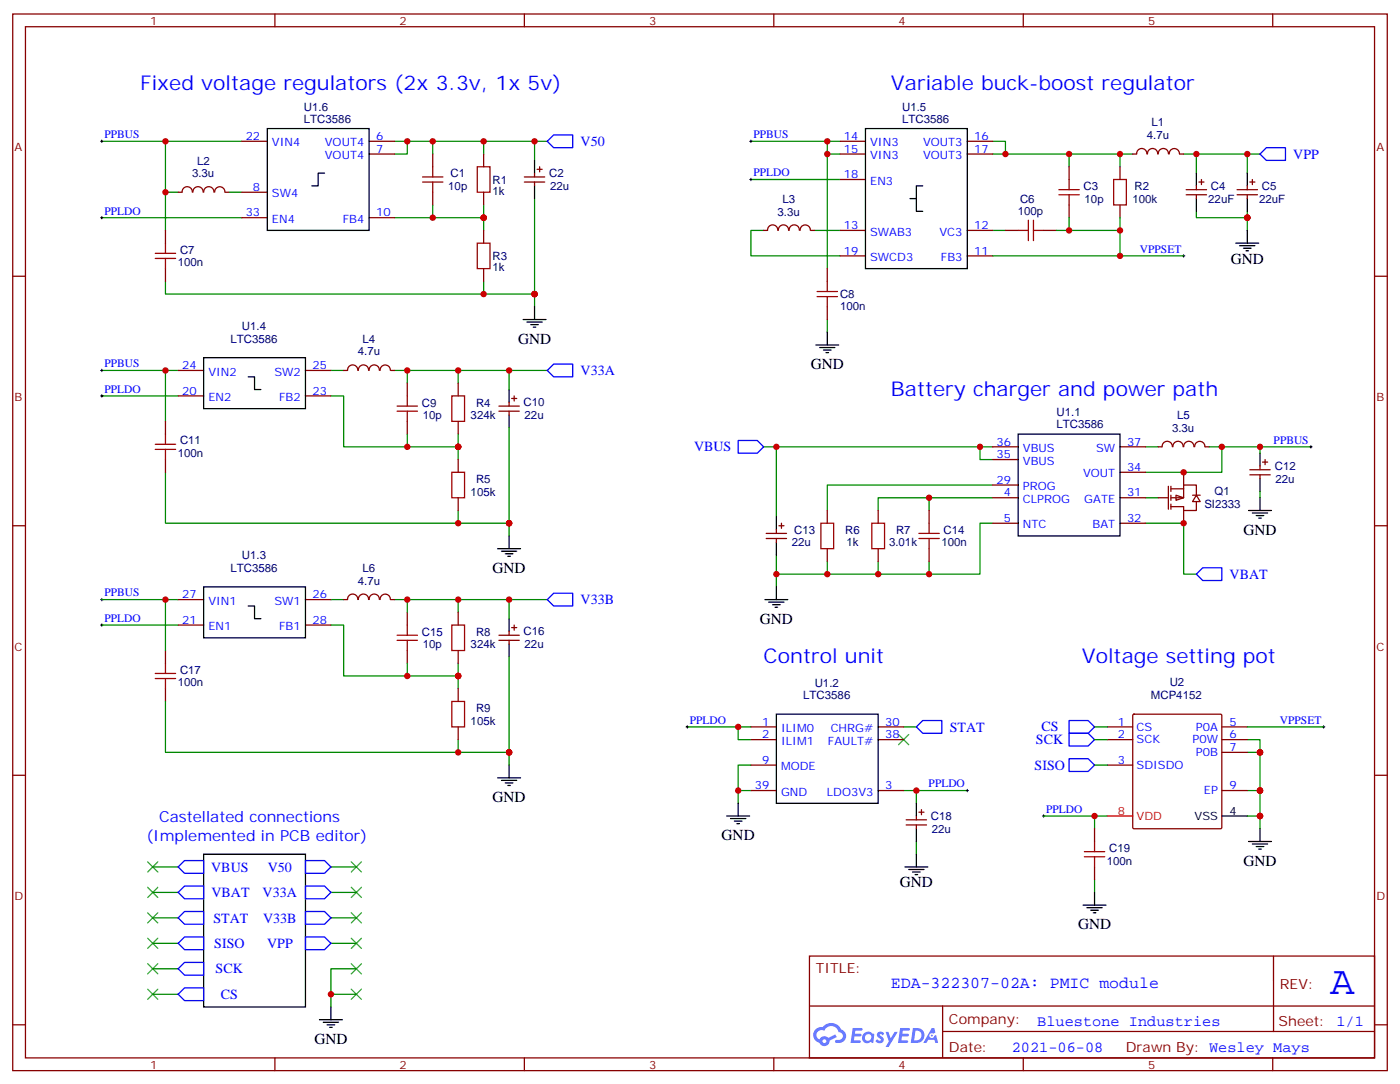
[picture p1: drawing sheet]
# EasyEDA schematic Schematic.json
TITLE: EDA-322307-02A: PMIC module; REV: A; Date: 2021-06-08; Sheet: 1/1; Drawn By: Wesley Mays; Company: Bluestone Industries

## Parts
C1  10p  [C0805]
C2  22u  [CAP-SMD_L3.2-W1.6-R-RD]
C3  10p  [C0805]
C4  22uF  [CAP-SMD_L3.5-W2.8-R-RD]
C5  22uF  [CAP-SMD_L3.5-W2.8-R-RD]
C6  100p  [C0805]
C7  100n  [C0805]
C8  100n  [C0805]
C9  10p  [C0805]
C10  22u  [CAP-SMD_L3.2-W1.6-R-RD]
C11  100n  [C0805]
C12  22u  [CAP-SMD_L3.2-W1.6-R-RD]
C13  22u  [CAP-SMD_L3.2-W1.6-R-RD]
C14  100n  [C0805]
C15  10p  [C0805]
C16  22u  [CAP-SMD_L3.2-W1.6-R-RD]
C17  100n  [C0805]
C18  22u  [CAP-SMD_L3.2-W1.6-R-RD]
C19  100n  [C0805]
L1  4.7u  [IND-SMD_L4.0-W4.0]
L2  3.3u  [IND-SMD_L4.0-W4.0_SMNR4012]
L3  3.3u  [IND-SMD_L4.0-W4.0_SMNR4012]
L4  4.7u  [IND-SMD_L4.0-W4.0]
L5  3.3u  [IND-SMD_L4.0-W4.0_SMNR4012]
L6  4.7u  [IND-SMD_L4.0-W4.0]
Q1  SI2333  [SOT-23_L2.9-W1.3-P1.90-LS2.4-BR]
R1  1k  [R0805]
R2  100k  [R0805]
R3  1k  [R0805]
R4  324k  [R0805]
R5  105k  [R0805]
R6  1k  [R0805]
R7  3.01k  [R0805]
R8  324k  [R0805]
R9  105k  [R0805]
U1  LTC3586  [QFN-38_L4.0-W6.0-P0.40-BL-EP]  (sections 1,2,3,4,5,6)
U2  MCP4152  [DFN-MF8]

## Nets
GND: C2.2 C4.2 C5.2 C7.1 C8.1 C10.2 C11.1 C12.2 C13.2 C14.1 C16.2 C17.1 C18.2 C19.1 R3.1 R5.1 R6.1 R7.1 R9.1 U1.5(NTC) U1.9(MODE) U1.39(GND) U2.4(VSS) U2.6(P0W) U2.7(P0B) U2.9(EP)
V33A: C9.2 C10.1 L4.2 R4.2
V33B: C15.2 C16.1 L6.2 R8.2
V50: C1.2 C2.1 R1.2 U1.6(VOUT4) U1.7(VOUT4)
VBAT: Q1.3(D) U1.32(BAT)
VBUS: C13.1 U1.35(VBUS) U1.36(VBUS)
CS: U2.1(CS)
PPBUS: C7.2 C8.2 C11.2 C12.1 C17.2 L2.1 L5.2 Q1.2(S) U1.14(VIN3) U1.15(VIN3) U1.22(VIN4) U1.24(VIN2) U1.27(VIN1) U1.34(VOUT)
PPLDO: C18.1 C19.2 U1.1(ILIM0) U1.2(ILIM1) U1.3(LDO3V3) U1.18(EN3) U1.20(EN2) U1.21(EN1) U1.33(EN4) U2.8(VDD)
SCK: U2.2(SCK)
SISO: U2.3(SDISDO)
STAT: U1.30(CHRG#)
VPP: C4.1 C5.1 L1.2
VPPSET: C3.1 C6.2 R2.1 U1.11(FB3) U2.5(P0A)
Net-(C1-1): C1.1 R1.1 R3.2 U1.10(FB4)
Net-(C3-2): C3.2 L1.1 R2.2 U1.16(VOUT3) U1.17(VOUT3)
Net-(C6-1): C6.1 U1.12(VC3)
Net-(C9-1): C9.1 R4.1 R5.2 U1.23(FB2)
Net-(C14-2): C14.2 R7.2 U1.4(CLPROG)
Net-(C15-1): C15.1 R8.1 R9.2 U1.28(FB1)
Net-(L2-2): L2.2 U1.8(SW4)
Net-(L3-1): L3.1 U1.19(SWCD3)
Net-(L3-2): L3.2 U1.13(SWAB3)
Net-(L4-1): L4.1 U1.25(SW2)
Net-(L5-1): L5.1 U1.37(SW)
Net-(L6-1): L6.1 U1.26(SW1)
Net-(Q1-1): Q1.1(G) U1.31(GATE)
Net-(R6-2): R6.2 U1.29(PROG)

Not connected (* = marked no-connect by the designer): U1 38(FAULT#)*

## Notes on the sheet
- Fixed voltage regulators (2x 3.3v, 1x 5v)
- Variable buck-boost regulator
- Battery charger and power path
- Control unit
- Voltage setting pot
- Castellated connections
- (Implemented in PCB editor)
